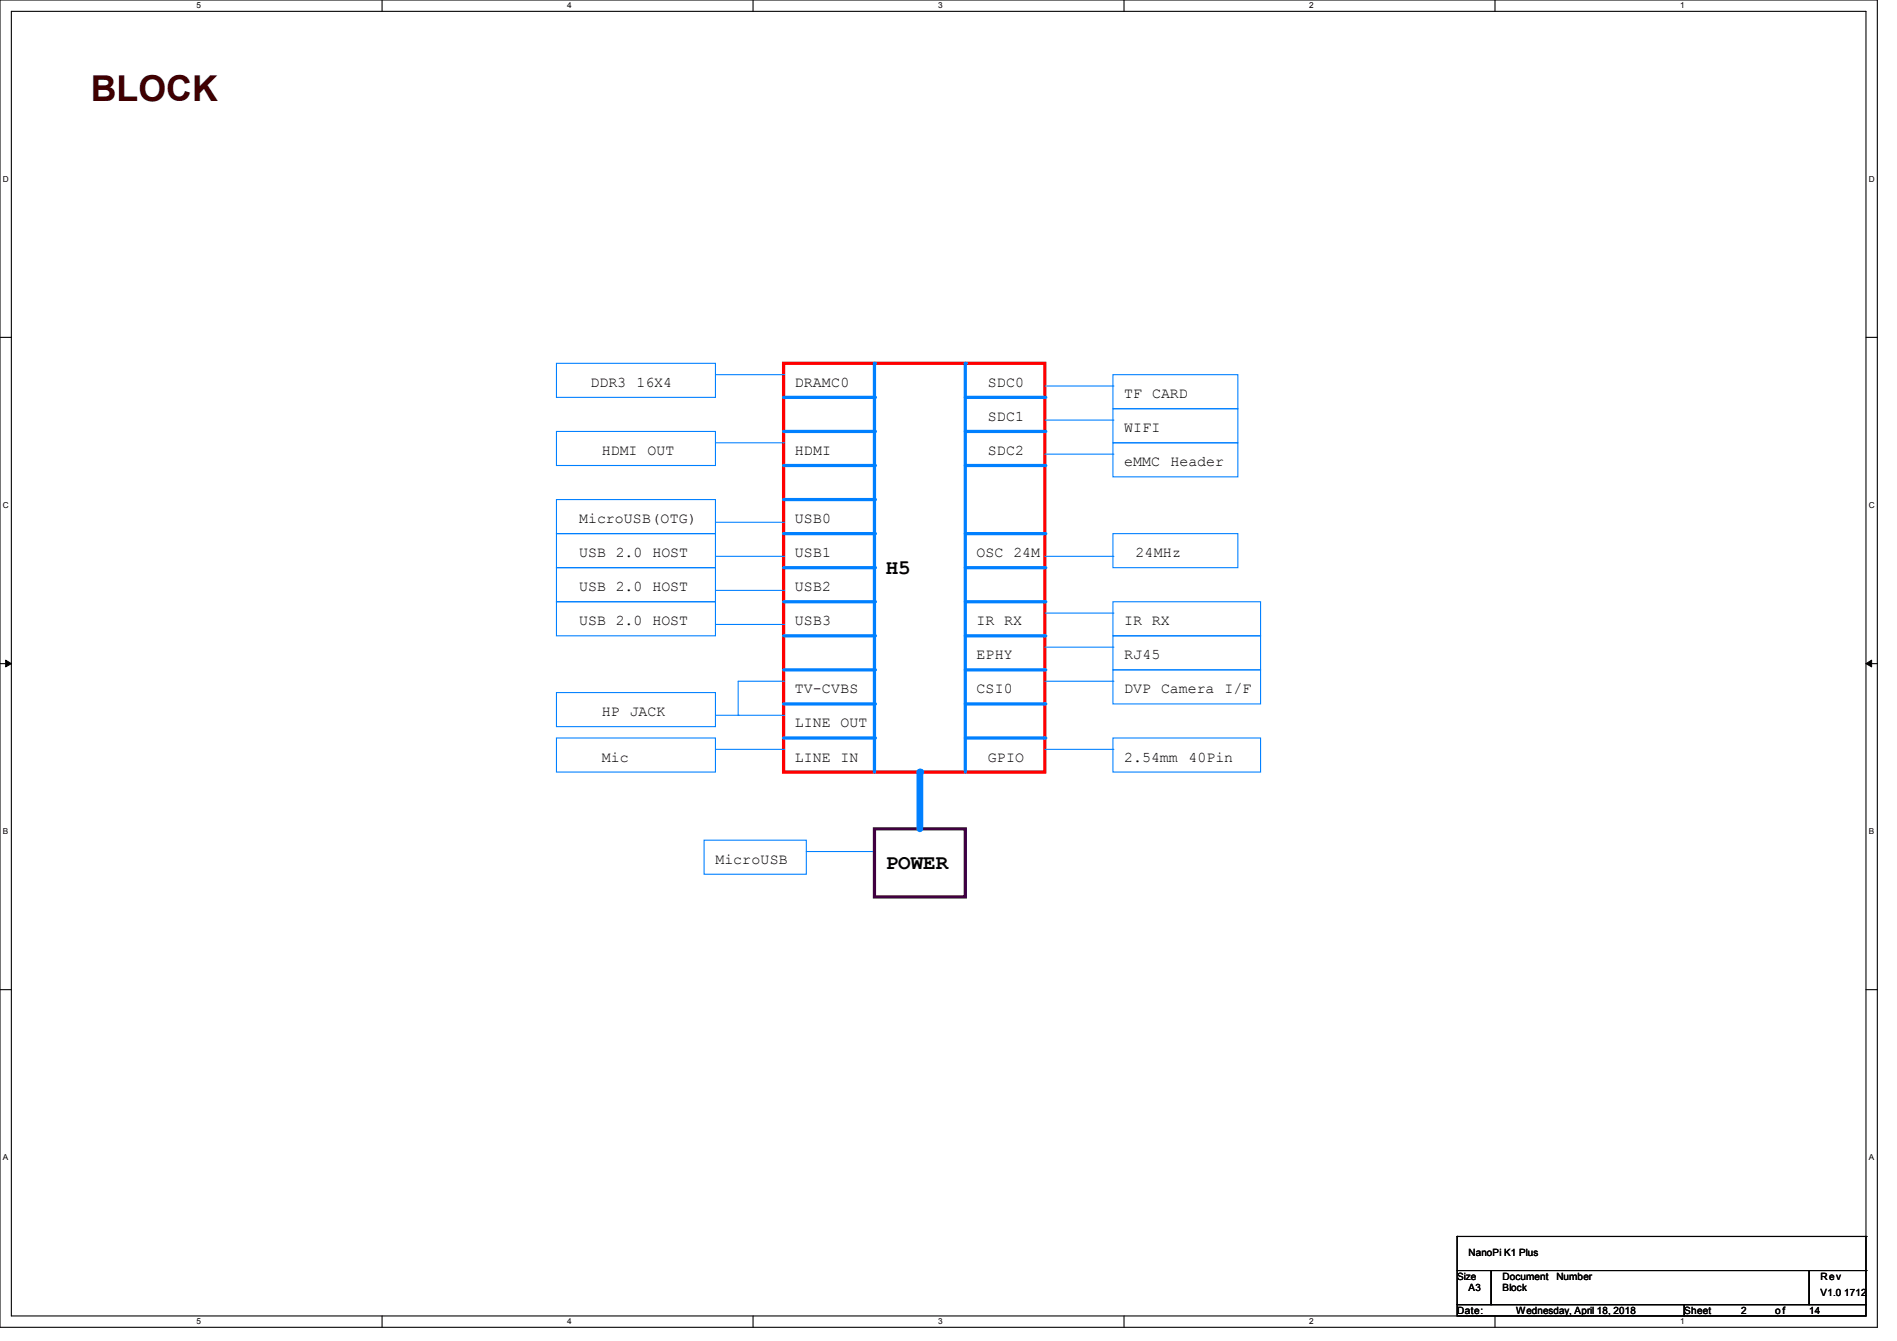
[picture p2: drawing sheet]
<svg xmlns="http://www.w3.org/2000/svg" width="297mm" height="210mm" viewBox="0 0 297 210" stroke-linecap="round" stroke-linejoin="round" font-family="sans-serif">
<path d="M0 0h293.9v207.9h-293.9zM1.8 1.8h290.3v204.3h-290.3z" fill="none" stroke="#000" stroke-width=".17"/>
<g fill="#fff">
<path d="M30.8 .2h.7v1.4h-.7z"/>
<path d="M30.8 206.2h.7v1.4h-.7z"/>
</g>
<path d="M59.8 0v1.8M59.8 206.1v1.8" fill="none" stroke="#000" stroke-width=".17"/>
<g fill="#fff">
<path d="M88.8 .2h.7v1.4h-.7z"/>
<path d="M88.8 206.2h.7v1.4h-.7z"/>
</g>
<path d="M117.9 0v1.8M117.9 206.1v1.8" fill="none" stroke="#000" stroke-width=".17"/>
<g fill="#fff">
<path d="M146.9 .2h.7v1.4h-.7z"/>
<path d="M146.9 206.2h.7v1.4h-.7z"/>
</g>
<path d="M176 0v1.8M176 206.1v1.8" fill="none" stroke="#000" stroke-width=".17"/>
<g fill="#fff">
<path d="M205 .2h.7v1.4h-.7z"/>
<path d="M205 206.2h.7v1.4h-.7z"/>
</g>
<path d="M234.1 0v1.8M234.1 206.1v1.8" fill="none" stroke="#000" stroke-width=".17"/>
<g fill="#fff">
<path d="M263.1 .2h.6v1.4h-.6z"/>
<path d="M263.1 206.2h.6v1.4h-.6z"/>
<path d="M.5 27.3h.9v1.4h-.9z"/>
<path d="M292.6 27.3h.9v1.4h-.9z"/>
<path d="M.5 78.4h.9v1.4h-.9z"/>
<path d="M292.6 78.4h.9v1.4h-.9z"/>
</g>
<path d="M0 52.8h1.8M292.1 52.8h1.8" fill="none" stroke="#000" stroke-width=".17"/>
<g fill="#fff">
<path d="M.5 129.5h.8v1.4h-.8z"/>
<path d="M292.6 129.5h.8v1.4h-.8z"/>
</g>
<path d="M0 103.9h1.8M292.1 103.9h1.8" fill="none" stroke="#000" stroke-width=".17"/>
<path d="M.9 103.4l.9 .5-.9 .5zM292.1 103.9l.9-.5v1z" fill="#000" stroke="#000" stroke-width=".16"/>
<g fill="#fff">
<path d="M.5 180.5h.8v1.4h-.8z"/>
<path d="M292.6 180.5h.8v1.4h-.8z"/>
</g>
<path d="M0 155h1.8M292.1 155h1.8" fill="none" stroke="#000" stroke-width=".17"/>
<path d="M122.7 56.9h40.9v64h-40.9z" fill="none" stroke="#f00" stroke-width=".51"/>
<path d="M122.7 67.6h14.2" fill="none" stroke="#0080ff" stroke-width=".51"/>
<circle cx="136.9" cy="67.6" r=".25" fill="#0080ff"/>
<path d="M122.7 72.9h14.2" fill="none" stroke="#0080ff" stroke-width=".51"/>
<circle cx="136.9" cy="72.9" r=".25" fill="#0080ff"/>
<path d="M122.7 83.6h14.2" fill="none" stroke="#0080ff" stroke-width=".51"/>
<circle cx="136.9" cy="83.6" r=".25" fill="#0080ff"/>
<path d="M122.7 88.9h14.2" fill="none" stroke="#0080ff" stroke-width=".51"/>
<circle cx="136.9" cy="88.9" r=".25" fill="#0080ff"/>
<path d="M174.2 58.7h19.6v5.3h-19.6zM163.6 60.5h10.6M174.2 60.5h.1" fill="none" stroke="#0080ff" stroke-width=".17"/>
<path d="M122.7 94.2h14.2" fill="none" stroke="#0080ff" stroke-width=".51"/>
<circle cx="136.9" cy="94.2" r=".25" fill="#0080ff"/>
<path d="M122.7 104.9h14.2" fill="none" stroke="#0080ff" stroke-width=".51"/>
<circle cx="136.9" cy="104.9" r=".25" fill="#0080ff"/>
<path d="M122.7 110.2h14.2" fill="none" stroke="#0080ff" stroke-width=".51"/>
<circle cx="136.9" cy="110.2" r=".25" fill="#0080ff"/>
<path d="M87.1 88.9h24.9v5.3h-24.9zM112 92.5h10.7M122.7 92.5h.1" fill="none" stroke="#0080ff" stroke-width=".17"/>
<path d="M122.7 115.6h14.2" fill="none" stroke="#0080ff" stroke-width=".51"/>
<circle cx="136.9" cy="115.6" r=".25" fill="#0080ff"/>
<path d="M151.1 72.9h12.5" fill="none" stroke="#0080ff" stroke-width=".51"/>
<circle cx="163.6" cy="72.9" r=".25" fill="#0080ff"/>
<path d="M151.1 83.6h12.5" fill="none" stroke="#0080ff" stroke-width=".51"/>
<circle cx="163.6" cy="83.6" r=".25" fill="#0080ff"/>
<path d="M163.6 87.1h10.6M174.2 83.6h19.6v5.3h-19.6zM174.2 87.1h.1" fill="none" stroke="#0080ff" stroke-width=".17"/>
<path d="M151.1 88.9h12.5" fill="none" stroke="#0080ff" stroke-width=".51"/>
<circle cx="163.6" cy="88.9" r=".25" fill="#0080ff"/>
<path d="M151.1 99.6h12.5" fill="none" stroke="#0080ff" stroke-width=".51"/>
<circle cx="163.6" cy="99.6" r=".25" fill="#0080ff"/>
<path d="M163.6 96h10.6M174.2 94.2h23.2v5.4h-23.2zM174.2 96h.1" fill="none" stroke="#0080ff" stroke-width=".17"/>
<path d="M151.1 94.2h12.5" fill="none" stroke="#0080ff" stroke-width=".51"/>
<circle cx="163.6" cy="94.2" r=".25" fill="#0080ff"/>
<path d="M163.6 101.3h10.6M174.2 101.3h.1" fill="none" stroke="#0080ff" stroke-width=".17"/>
<path d="M151.1 104.9h12.5" fill="none" stroke="#0080ff" stroke-width=".51"/>
<circle cx="163.6" cy="104.9" r=".25" fill="#0080ff"/>
<path d="M87.1 67.6h24.9v5.3h-24.9zM112 69.3h10.7M122.7 69.3h.1M174.2 99.6h23.2v5.3h-23.2z" fill="none" stroke="#0080ff" stroke-width=".17"/>
<path d="M136.9 56.9v64" fill="none" stroke="#0080ff" stroke-width=".51"/>
<circle cx="136.9" cy="56.9" r=".25" fill="#0080ff"/>
<path d="M110.2 131.6h16v5.3h-16zM126.2 133.3h10.7M136.9 133.3h.1" fill="none" stroke="#0080ff" stroke-width=".17"/>
<path d="M122.7 99.6h14.2" fill="none" stroke="#0080ff" stroke-width=".51"/>
<circle cx="136.9" cy="99.6" r=".25" fill="#0080ff"/>
<path d="M151.1 67.6h12.5" fill="none" stroke="#0080ff" stroke-width=".51"/>
<circle cx="163.6" cy="67.6" r=".25" fill="#0080ff"/>
<path d="M151.1 62.2h12.5" fill="none" stroke="#0080ff" stroke-width=".51"/>
<circle cx="163.6" cy="62.2" r=".25" fill="#0080ff"/>
<path d="M87.1 56.9h24.9v5.3h-24.9zM112 58.7h10.7M122.7 58.7h.1" fill="none" stroke="#0080ff" stroke-width=".17"/>
<path d="M122.7 62.2h14.2" fill="none" stroke="#0080ff" stroke-width=".51"/>
<circle cx="136.9" cy="62.2" r=".25" fill="#0080ff"/>
<path d="M112 97.8h10.7M122.7 97.8h.1" fill="none" stroke="#0080ff" stroke-width=".17"/>
<path d="M136.9 129.8h14.2v10.7h-14.2z" fill="none" stroke="#400040" stroke-width=".51"/>
<path d="M144 120.9v8.9" fill="none" stroke="#0080ff" stroke-width="1.1"/>
<circle cx="144" cy="120.9" r=".53" fill="#0080ff"/>
<path d="M87.1 108.5h24.9v5.3h-24.9zM112 112h10.7M115.6 112h.1M122.7 112h.1M122.7 106.7h.1M122.7 106.7h-7.1v5.3" fill="none" stroke="#0080ff" stroke-width=".17"/>
<path d="M151.1 56.9v64" fill="none" stroke="#0080ff" stroke-width=".51"/>
<circle cx="151.1" cy="56.9" r=".25" fill="#0080ff"/>
<path d="M87.1 78.2h24.9v5.4h-24.9zM87.1 94.2h24.9v5.4h-24.9zM112 81.8h10.7M122.7 81.8h.1" fill="none" stroke="#0080ff" stroke-width=".17"/>
<path d="M122.7 78.2h14.2" fill="none" stroke="#0080ff" stroke-width=".51"/>
<circle cx="136.9" cy="78.2" r=".25" fill="#0080ff"/>
<path d="M87.1 83.6h24.9v5.3h-24.9zM112 87.1h10.7M122.7 87.1h.1M87.1 115.6h24.9v5.3h-24.9zM112 117.3h10.7M122.7 117.3h.1" fill="none" stroke="#0080ff" stroke-width=".17"/>
<path d="M151.1 110.2h12.5" fill="none" stroke="#0080ff" stroke-width=".51"/>
<circle cx="163.6" cy="110.2" r=".25" fill="#0080ff"/>
<path d="M163.6 106.7h10.6M163.6 117.3h10.6M174.2 104.9h23.2v5.3h-23.2zM174.2 115.6h23.2v5.3h-23.2zM174.2 106.7h.1M174.2 117.3h.1" fill="none" stroke="#0080ff" stroke-width=".17"/>
<path d="M151.1 115.6h12.5" fill="none" stroke="#0080ff" stroke-width=".51"/>
<circle cx="163.6" cy="115.6" r=".25" fill="#0080ff"/>
<path d="M163.6 65.8h10.6M163.6 71.1h10.6M174.2 64h19.6v5.3h-19.6zM174.2 69.3h19.6v5.4h-19.6zM174.2 65.8h.1M174.2 71.1h.1" fill="none" stroke="#0080ff" stroke-width=".17"/>
<path d="M228.1 199h5.4v5.3h-5.4zM228.1 193.6h.1M228.1 193.6v5.4M228.1 193.6h64M233.5 199h49.8v5.3h-49.8zM283.3 199h8.8v5.3h-8.8zM292.1 193.6h.1M292.1 199h.1M292.1 193.6v5.4M228.1 204.3h35.6v1.8h-35.6zM263.7 204.3h28.4v1.8h-28.4z" fill="none" stroke="#000" stroke-width=".17"/>
<text font-size="5.6" fill="#400000" x="14.2" y="15.8">BLOCK</text>
<g font-size="3.3">
<text x="138.7" y="89.8">H5</text>
<text x="138.7" y="136.1">POWER</text>
</g>
<g font-size="2.3">
<text x="92.5" y="60.6">DDR3 16X4</text>
<text x="124.5" y="60.6">DRAMC0</text>
<text x="154.7" y="60.6">SDC0</text>
<text x="154.7" y="65.9">SDC1</text>
<text x="176" y="62.4">TF CARD</text>
<text x="94.2" y="71.2">HDMI OUT</text>
<text x="124.5" y="71.2">HDMI</text>
<text x="154.7" y="71.2">SDC2</text>
<text x="176" y="67.7">WIFI</text>
<text x="176" y="73">eMMC</text>
<text x="183.3" y="73">Header</text>
<text x="90.7" y="81.9">MicroUSB(OTG)</text>
<text x="124.5" y="81.9">USB0</text>
<text x="90.7" y="87.2">USB 2.0 HOST</text>
<text x="124.5" y="87.2">USB1</text>
<text x="152.9" y="87.2">OSC 24M</text>
<text x="177.8" y="87.2">24MHz</text>
<text x="90.7" y="92.6">USB 2.0 HOST</text>
<text x="124.5" y="92.6">USB2</text>
<text x="90.7" y="97.9">USB 2.0 HOST</text>
<text x="124.5" y="97.9">USB3</text>
<text x="152.9" y="97.9">IR RX</text>
<text x="176" y="97.9">IR RX</text>
<text x="152.9" y="103.3">EPHY</text>
<text x="176" y="103.3">RJ45</text>
<text x="94.2" y="112.1">HP JACK</text>
<text x="124.5" y="108.6">TV-CVBS</text>
<text x="124.5" y="113.9">LINE OUT</text>
<text x="152.9" y="108.6">CSI0</text>
<text x="176" y="108.6">DVP Camera I/F</text>
<text x="94.2" y="119.3">Mic</text>
<text x="124.5" y="119.3">LINE IN</text>
<text x="154.7" y="119.3">GPIO</text>
<text x="176" y="119.3">2.54mm</text>
<text x="186.1" y="119.3">40Pin</text>
<text x="112" y="135.3">MicroUSB</text>
</g>
<g font-size="1.6">
<text x="229.9" y="196.7">NanoPi K1 Plus</text>
<text x="228.1" y="200.4">Size</text>
<text x="229.9" y="202.2">A3</text>
<text x="235.2" y="200.4">Document</text>
<text x="235.3" y="202.2">Block</text>
<text x="243.7" y="200.4">Number</text>
<text x="285" y="200.4">Rev</text>
<text x="285" y="202.9">V1.0 1712</text>
<text x="228.1" y="205.7">Date:</text>
<text x="237.4" y="205.7">Wednesday, April 18, 2018</text>
<text x="263.7" y="205.7">Sheet</text>
<text x="272.6" y="205.7">2</text>
<text x="277.9" y="205.7">o f</text>
<text x="283.3" y="205.7">14</text>
</g>
<g font-size="1.3">
<text x="30.8" y="1.3">5</text>
<text x="88.8" y="1.3">4</text>
<text x="146.9" y="1.3">3</text>
<text x="205" y="1.3">2</text>
<text x="263.1" y="1.3">1</text>
<text x=".5" y="28.4">D</text>
<text x="292.6" y="28.4">D</text>
<text x=".5" y="79.5">C</text>
<text x="292.6" y="79.5">C</text>
<text x=".5" y="130.6">B</text>
<text x="292.6" y="130.6">B</text>
<text x=".5" y="181.7">A</text>
<text x="292.6" y="181.7">A</text>
<text x="30.8" y="207.4">5</text>
<text x="88.8" y="207.4">4</text>
<text x="146.9" y="207.4">3</text>
<text x="205" y="207.4">2</text>
<text x="263.1" y="207.4">1</text>
</g>
</svg>
